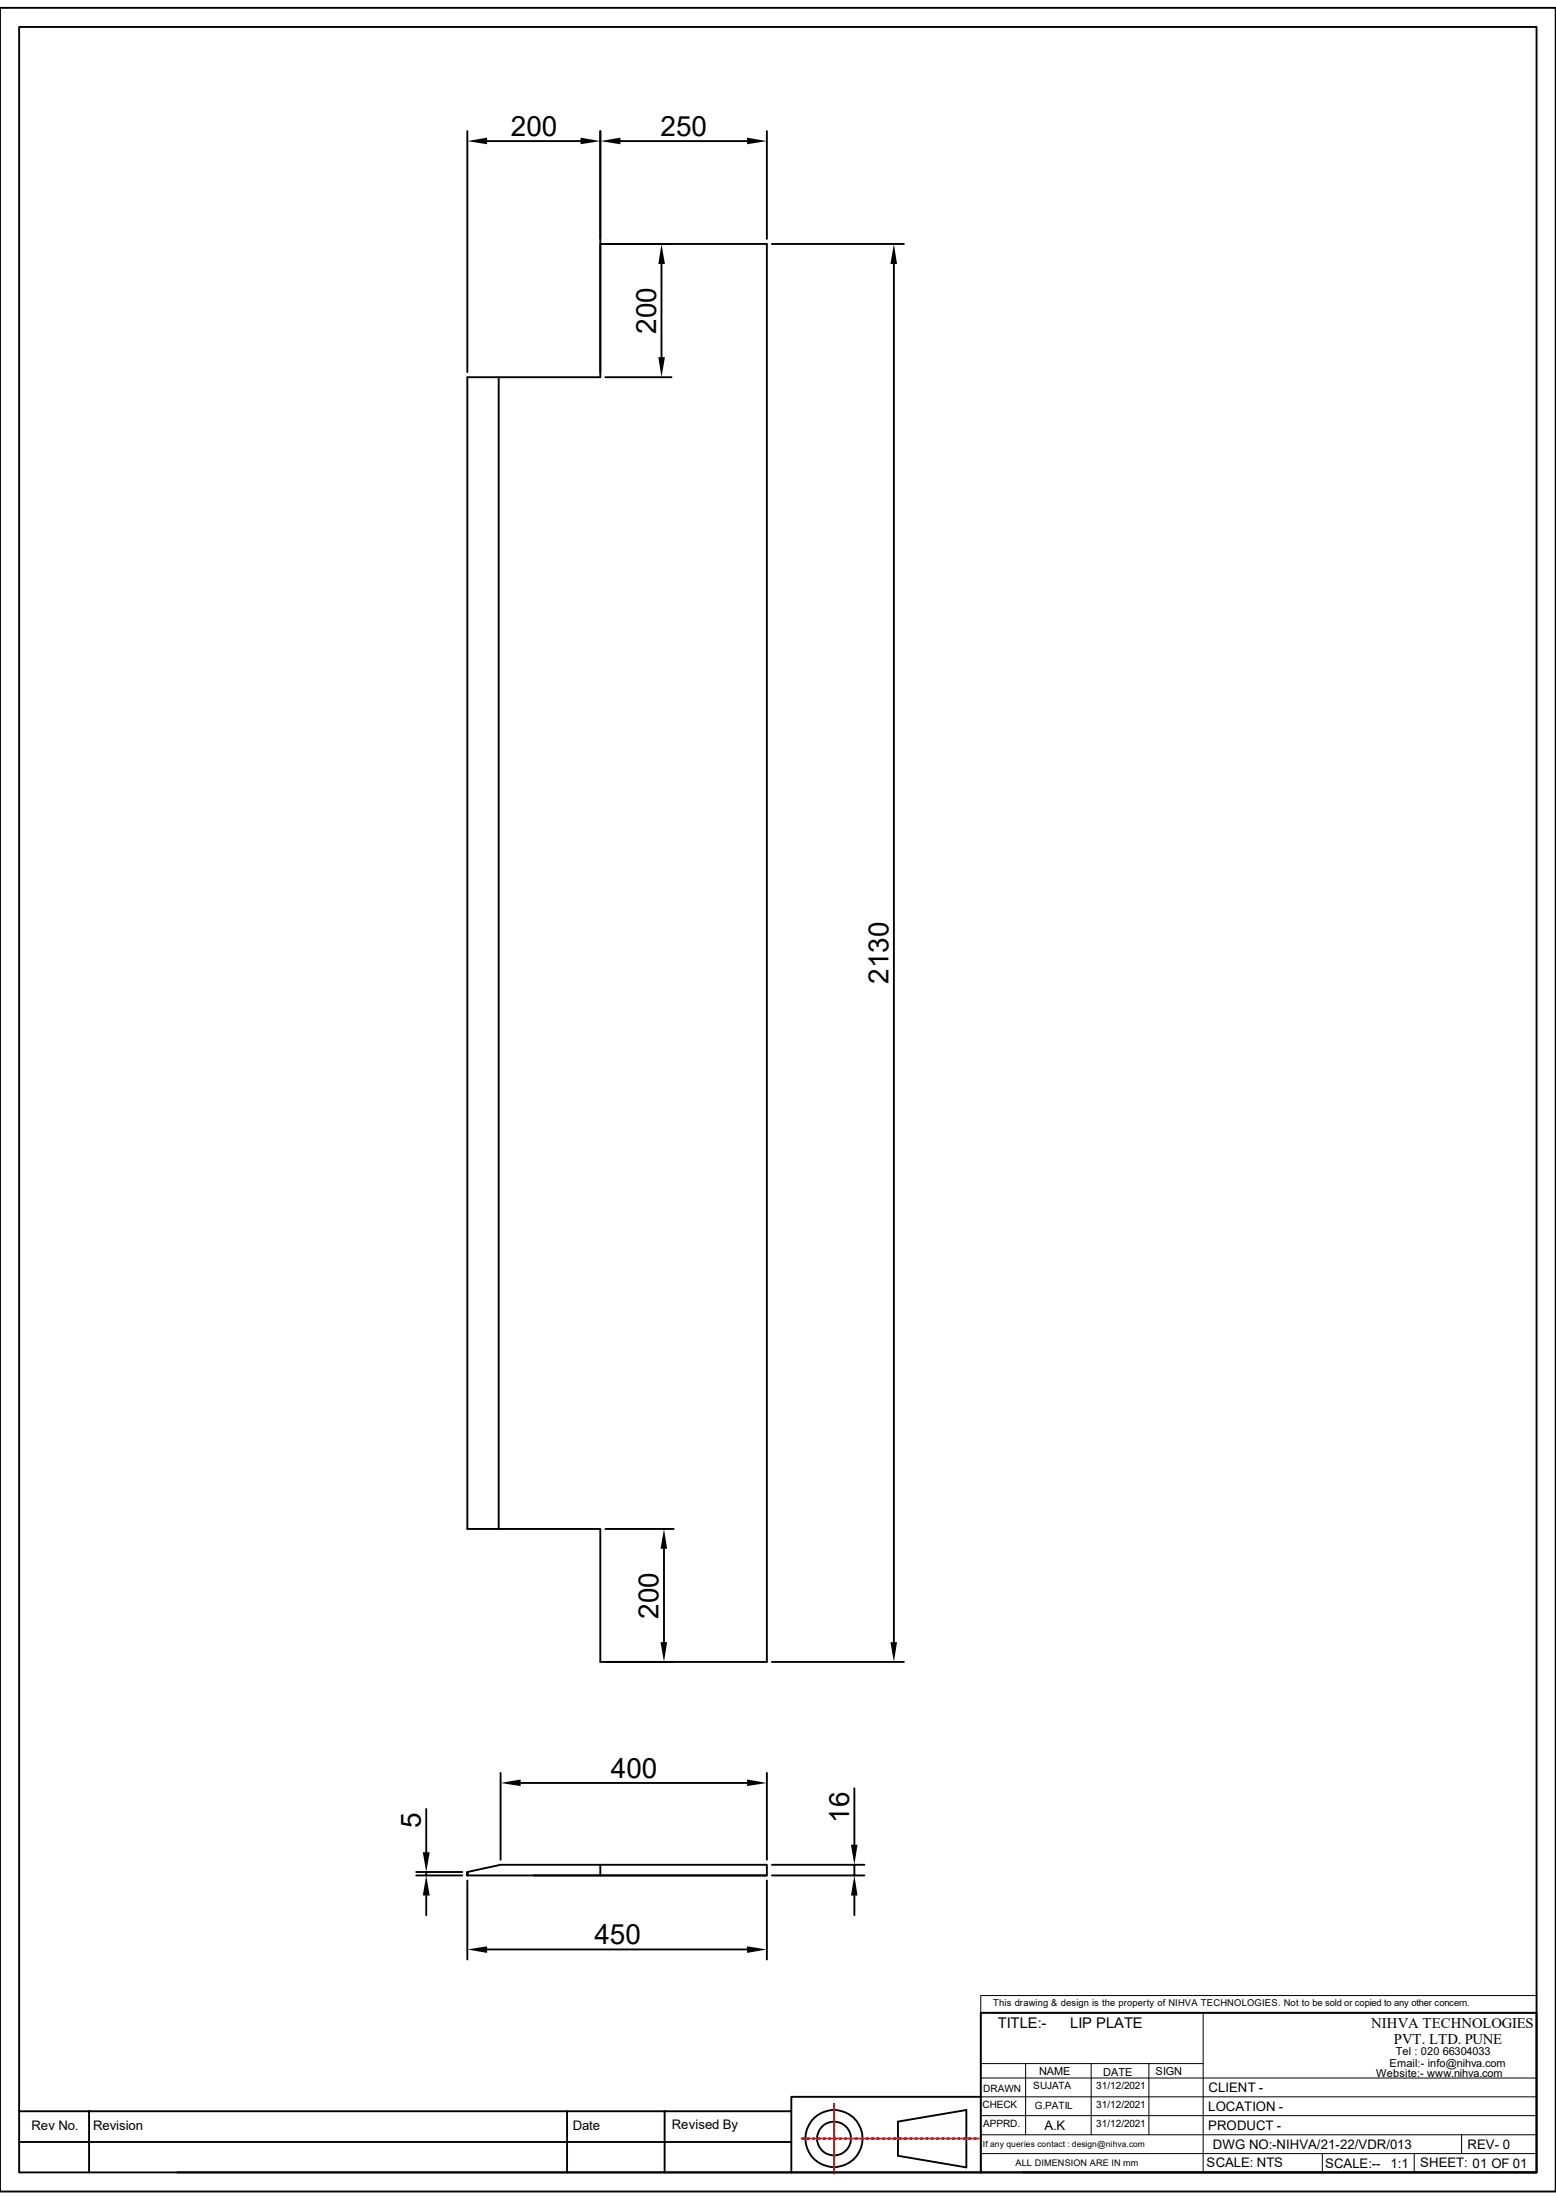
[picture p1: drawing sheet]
<svg xmlns="http://www.w3.org/2000/svg" width="210mm" height="297mm" viewBox="0 0 210 297" stroke-linecap="round" stroke-linejoin="round" font-family="sans-serif">
<path d="M0 1.1h210v294.8h-210zM2.6 3.6h204.8v289.7h-204.8zM103.5 32.9v191.5zM103.5 32.9h-22.5v18h-17.9v155.5h17.9v18h22.5M67.3 50.9v155.5M138 293.3h69.4" fill="none" stroke="#000" stroke-width=".25"/>
<path d="M132.4 269.4h75v2.3h-75zM162.4 271.7h45M132.4 288.2h75M132.4 285.6h75M132.4 283.1h75M132.4 280.5h75" fill="none" stroke="#000" stroke-width=".13"/>
<path d="M162.7 272.3h21.9v6h-21.9z" fill="#fff"/>
<path d="M132.4 271.7v21.6M132.4 278.6h30M133.6 271.7h28.8v21.6M138.4 278.6v9.6M147.3 278.6v9.6M155.1 278.6v9.6M132.4 290.7h75M178.5 290.7v2.6M190.9 290.7v2.6M197.3 288.2v2.5" fill="none" stroke="#000" stroke-width=".13"/>
<g fill="none" stroke="#000" stroke-width=".25">
<path d="M63.1 17.7v32.5M65.7 19h12.7M81 17.7v32.5M83.7 19h17.1M103.5 17.7v14.6M81.7 32.9h8.9M89.3 35.6v12.6M104.2 32.9h17.8M120.6 35.6v186.1M81.7 50.9h8.9M81.7 206.4h9.2M89.6 209.1v12.6"/>
<path d="M67.6 239.4v11.7M81.9 224.4h9M103.5 239.4v11.7M104.2 224.4h17.8M56.2 253.2h6.2M56.2 252.7h6.2M57.5 244.2v5.9M57.5 252.7v.5M57.5 255.9v2.7M63.1 252.7v.5h40.4v-1.4h-35.9l-4.5 .9v.5M63.1 253.9v10.6M70.3 240.7h30.5"/>
<path d="M72.1 253.2h31.4M81 251.8v1.4M103.5 253.9v10.6M104.2 253.2h12.5M104.2 251.8h12.5M115.3 241.4v7.6M115.3 251.8v1.4M115.3 255.9v2.7M65.7 263.2h35.1M132.4 271.7h75v21.6h-75zM2.6 289.2h104.2M2.6 285h104.2"/>
<path d="M12 285v8.3M76.5 285v8.3M89.7 285v8.3M106.8 293.3h25.6M121.2 286.4l9.2-1.5v7.7l-9.2-1.6zM132.4 283.1h-25.6v10.2h-82.9"/>
<circle cx="112.6" cy="288.7" r="2.29"/>
<circle cx="112.6" cy="288.7" r="3.9"/>
</g>
<g fill="none" stroke="#f00" stroke-width=".25">
<path d="M108.2 288.7h.1M108.3 288.7h.1M109 288.7h-.5M109 288.7h.1M109.2 288.7h.5M109.7 288.7h.2M109.9 288.7h.5M110.4 288.7h.2M110.6 288.7h.5M111.2 288.7h.1M111.3 288.7h.5M111.9 288.7h.1"/>
<path d="M112.1 288.7h.5M112.6 292.9v.4M112.6 292.2v.4M112.6 291.5v.4M112.6 290.8v.3M112.6 290.1v.3M112.6 289.2v.5M112.6 288.5v.5M112.6 287.8v.4M112.6 287.1v.4M112.6 286.3v.5M112.6 285.6v.5"/>
<path d="M112.6 284.9v.5M112.6 284.2v.4M112.6 284v.1M112.6 284.7v.1M112.6 285.5h.1M112.6 286.2v.1M112.6 286.9v.1M112.6 287.6v.1M112.6 288.3v.1M112.6 289.1h.1M112.6 291.9v.1M112.6 292.1v.1"/>
<path d="M112.6 292.7h.1M112.6 292.8v.1M112.6 293.4v.1M112.6 292.8h.1M112.6 292.1h.1M112.6 289.2h.1M112.6 289h.1M112.6 288.5h.1M112.6 288.3h.1M112.6 287.7h.1M112.6 287.6h.1M112.6 287h.1"/>
<path d="M112.6 286.9h.1M112.6 286.3h.1M112.6 286.1h.1M112.6 285.6h.1M112.6 285.4h.1M112.6 284.9h.1M112.6 284.7h.1M112.6 284.1h.1M112.6 289.8v.1M112.6 289.9v.1M112.6 290.5v.1M112.6 290.7h.1"/>
<path d="M112.6 291.2v.1M112.6 291.4v.1M112.6 291.3h.1M112.6 291.2h.1M112.6 290.6h.1M112.6 290.4h.1M112.6 289.9h.1M112.6 289.7h.1M112.6 288.7h.1M112.8 288.7h.5M113.3 288.7h.2M113.5 288.7h.5"/>
<path d="M114 288.7h.2M114.2 288.7h.5M114.8 288.7h.1M114.9 288.7h.5M115.5 288.7h.1M115.7 288.7h.5M116.2 288.7h.1M116.4 288.7h.5M116.9 288.7h.2M117.1 288.7h.1M117.3 288.7h.3M117.6 288.7h.2"/>
<path d="M117.8 288.7h.1M118 288.7h.3M118.4 288.7h.1M118.5 288.7h.2M118.7 288.7h.4M119.1 288.7h.1M119.3 288.7h.1M119.4 288.7h.4M119.8 288.7h.1M120 288.7h.1M120.1 288.7h.4M120.6 288.7h.1"/>
<path d="M120.7 288.7h.1M121.2 288.7h-.3M121.3 288.7h.1M121.4 288.7h.1M122 288.7h-.4M122 288.7h.1M122.1 288.7h.2M122.8 288.7h-.5M122.9 288.7h.1M123 288.7h.5M123.6 288.7h.1M123.7 288.7h.5"/>
<path d="M124.3 288.7h.1M124.5 288.7h.5M125 288.7h.1M125.2 288.7h.5M125.7 288.7h.2M125.9 288.7h.5M126.4 288.7h.2M126.6 288.7h.5M127.2 288.7h.1M127.3 288.7h.5M127.9 288.7h.1M128.1 288.7h.5"/>
<path d="M128.6 288.7h.1M128.8 288.7h.5M129.3 288.7h.2M129.5 288.7h.5M130 288.7h.2M130.2 288.7h.5M130.8 288.7h.1M130.9 288.7h.2M131.1 288.7h.3M131.5 288.7h.1M131.7 288.7h.1M131.8 288.7h.3"/>
</g>
<g fill="#000">
<path d="M63.1 19l2.6-.4v.9zM78.4 18.6l2.6 .4-2.6 .5zM81 19l2.7-.4v.9zM100.8 18.6l2.7 .4-2.7 .5zM89.3 32.9l.4 2.7h-.8zM120.6 32.9l.5 2.7h-.9zM88.9 48.2h.8l-.4 2.7zM89.6 206.4l.4 2.7h-.8zM89.2 221.7h.8l-.4 2.7zM120.2 221.7h.9l-.5 2.7zM57.5 253.2l.5 2.7h-.9zM57.1 250.1h.9l-.5 2.6z"/>
<path d="M67.6 240.7l2.7-.5v.9zM100.8 240.2l2.7 .5-2.7 .4zM115.3 253.2l.4 2.7h-.8zM114.9 249h.8l-.4 2.8zM63.1 263.2l2.6-.4v.9zM100.8 262.8l2.7 .4-2.7 .5z"/>
</g>
<g font-size="3.8">
<text x="69" y="18.3">200</text>
<text x="89.2" y="18.3">250</text>
<text x="88.6" y="45" transform="rotate(-90 88.6 45)">200</text>
<text x="119.9" y="132.8" transform="rotate(-90 119.9 132.8)">2130</text>
<text x="88.9" y="218.5" transform="rotate(-90 88.9 218.5)">200</text>
<text x="82.5" y="240">400</text>
<text x="56.8" y="246.8" transform="rotate(-90 56.8 246.8)">5</text>
<text x="114.6" y="246.1" transform="rotate(-90 114.6 246.1)">16</text>
<text x="80.2" y="262.5">450</text>
</g>
<g font-size="2">
<text x="134.7" y="273.9">TITLE:-</text>
<text x="144.4" y="273.9">LIP PLATE</text>
<text x="185.1" y="273.8">NIHVA TECHNOLOGIES</text>
<text x="188.1" y="276">PVT. LTD. PUNE</text>
</g>
<g font-size="1.8">
<text x="4.2" y="287.5">Rev No.</text>
<text x="12.6" y="287.5">Revision</text>
<text x="77.3" y="287.5">Date</text>
<text x="90.7" y="287.4">Revised By</text>
<text x="141" y="287.6">A.K</text>
<text x="163.1" y="287.5">PRODUCT -</text>
<text x="163.1" y="285">LOCATION -</text>
<text x="163.1" y="282.4">CLIENT -</text>
<text x="162.9" y="292.6">SCALE: NTS</text>
<text x="163.7" y="290.1">DWG NO:-NIHVA/21-22/VDR/013</text>
<text x="178.9" y="292.7">SCALE:--</text>
<text x="187.7" y="292.7">1:1</text>
<text x="191.7" y="292.6">SHEET: 01 OF 01</text>
<text x="198.1" y="290.1">REV- 0</text>
</g>
<g font-size="1.5">
<text x="140.3" y="280.2">NAME</text>
<text x="148.9" y="280.2">DATE</text>
<text x="156" y="280.1">SIGN</text>
<text x="185.8" y="280.4">Website:- www.nihva.com</text>
<text x="187.5" y="279">Email:- info@nihva.com</text>
<text x="188.4" y="277.5">Tel : 020 66304033</text>
</g>
<g font-size="1.4">
<text x="132.6" y="284.6">CHECK</text>
<text x="132.7" y="282.4">DRAWN</text>
<text x="132.7" y="287.1">APPRD.</text>
<text x="139.4" y="282.1">SUJATA</text>
<text x="139.7" y="284.7">G.PATIL</text>
<text x="148" y="282.1">31/12/2021</text>
<text x="148" y="284.6">31/12/2021</text>
<text x="148" y="287.1">31/12/2021</text>
</g>
<text font-size="1.3" x="134.1" y="270.8">This drawing &amp; design is the property of NIHVA TECHNOLOGIES. Not to be sold or copied to any other concern.</text>
<text font-size="1.2" x="137.1" y="292.4">ALL DIMENSION ARE IN mm</text>
<text font-size="1.1" x="132.7" y="289.8">If any queries contact : design@nihva.com</text>
</svg>
